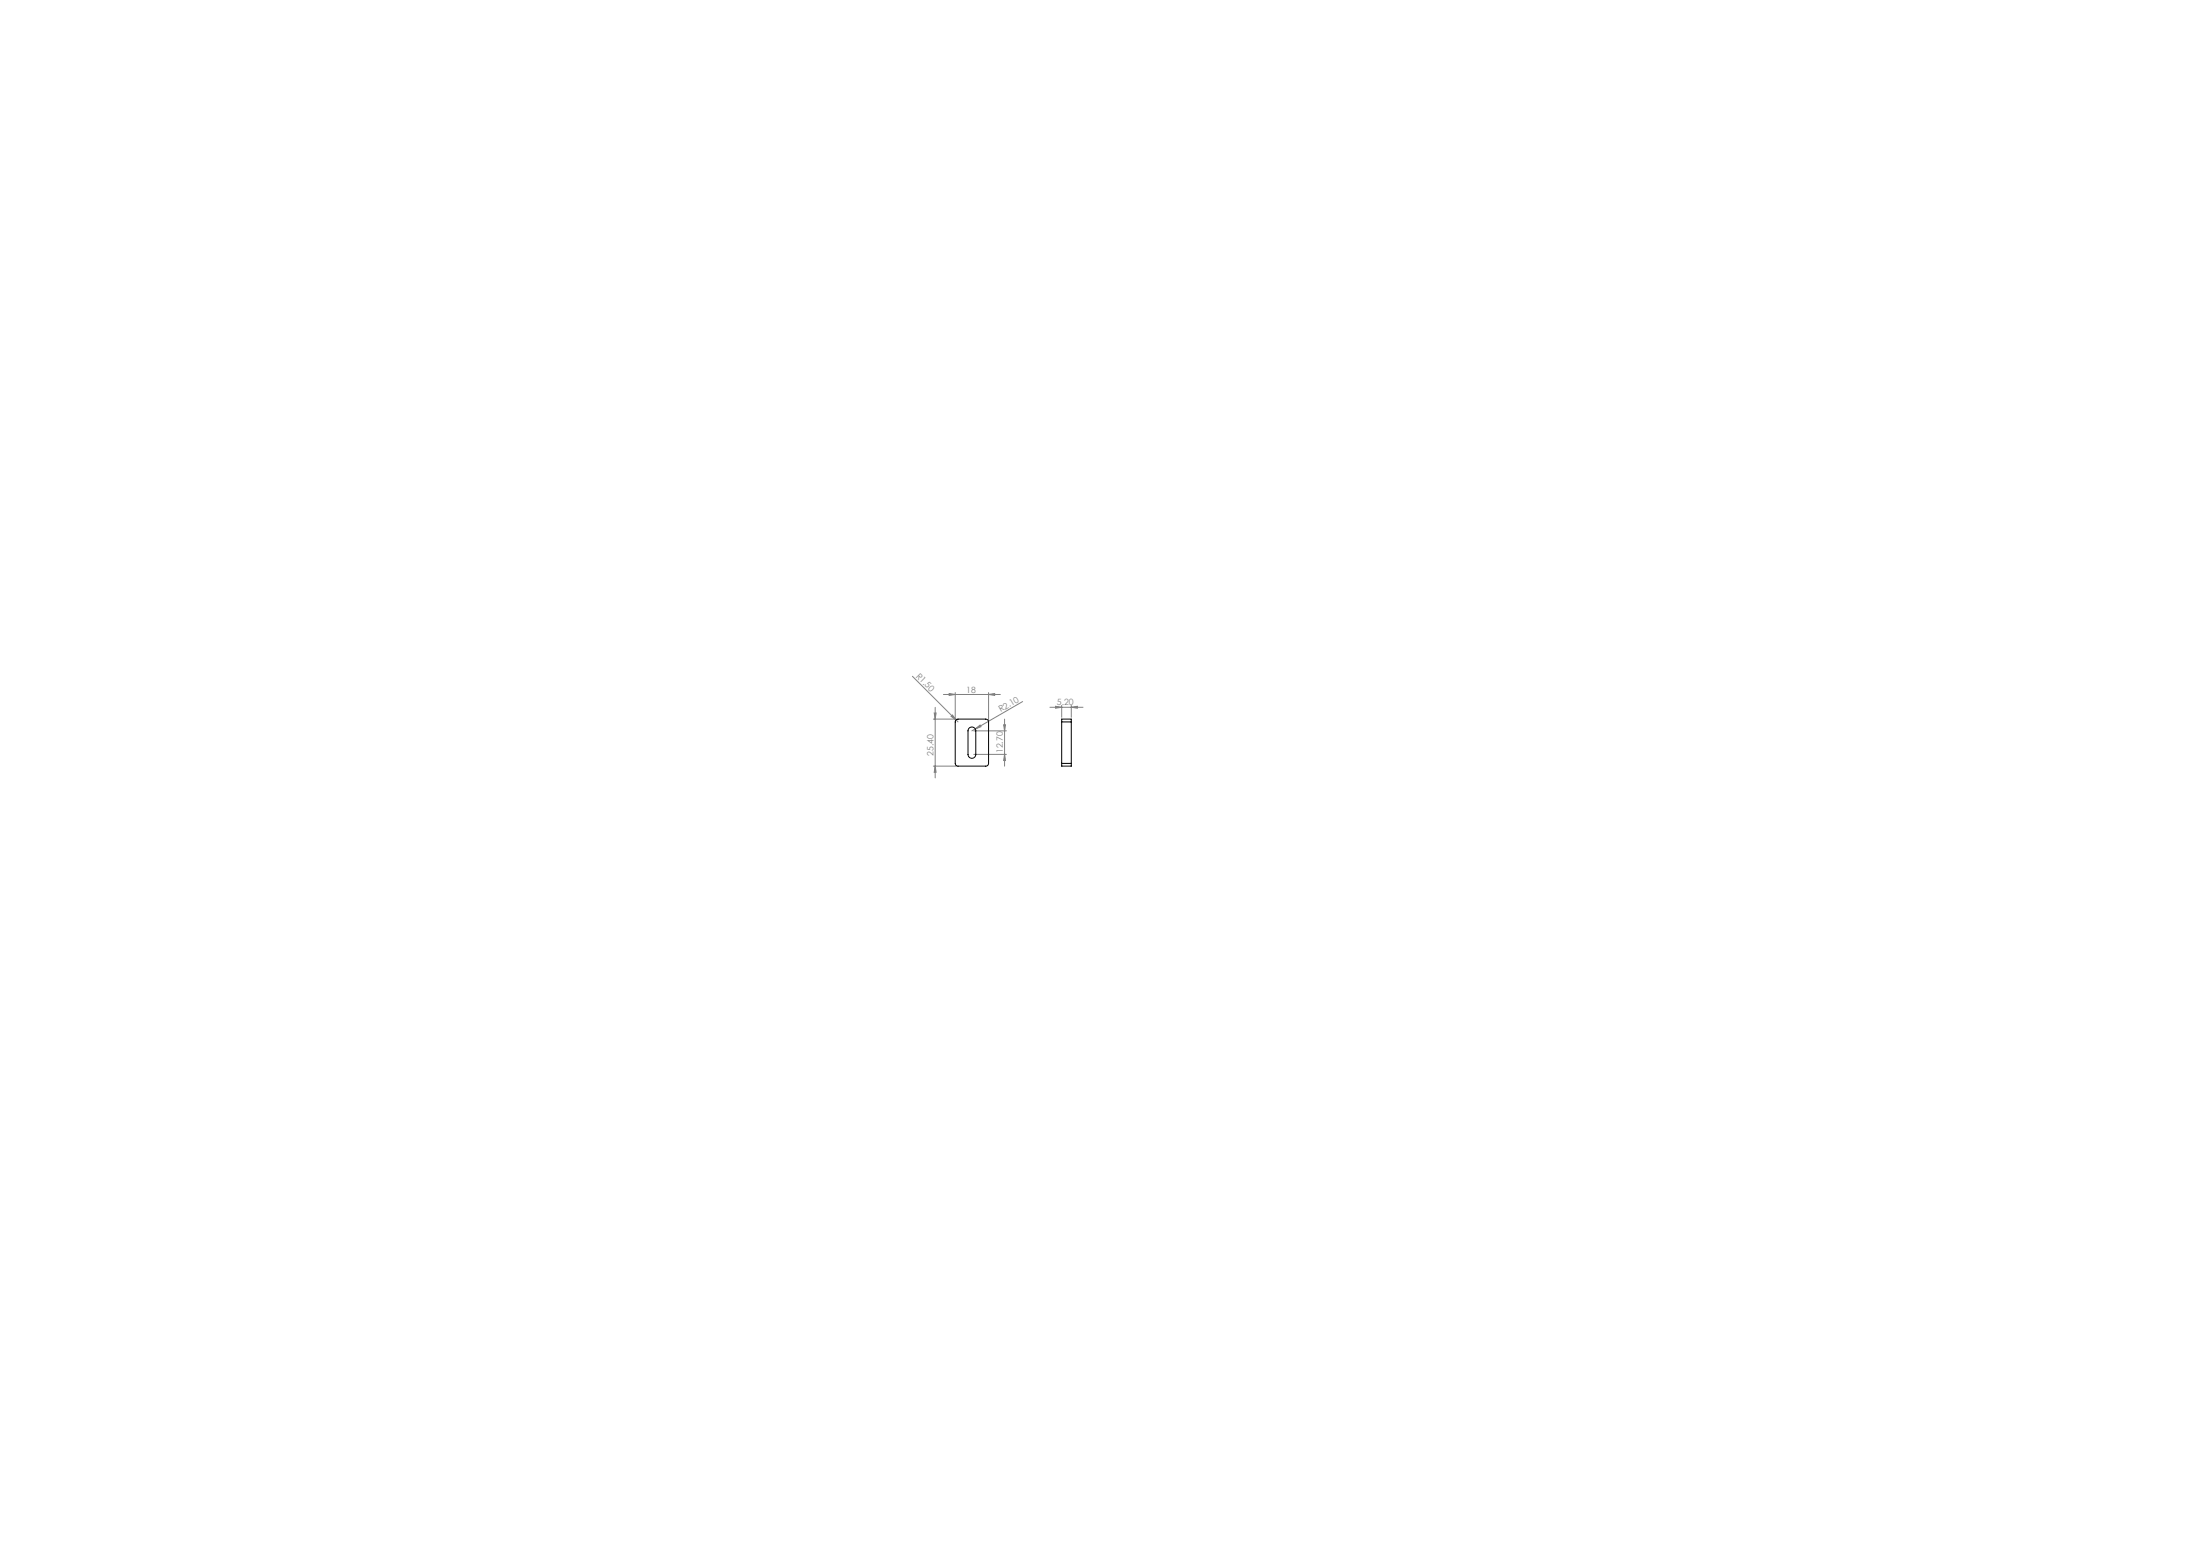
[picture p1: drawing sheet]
<svg xmlns="http://www.w3.org/2000/svg" width="1189mm" height="841mm" viewBox="0 0 1189 841" stroke-linecap="round" stroke-linejoin="round" font-family="sans-serif">
<g fill="none" stroke="#808080" stroke-width=".54">
<path d="M493 365l24 24M510 375h31M513 375h3l-3 1zM516 374v15M534 375h4v1zM534 374v15M553 379l-26 15M504 388h13M505 385h1l-1 3zM505 382v38M514 387l1-1 2 3zM517 389l1 1"/>
<path d="M526 395h18M527 394l3-2v1zM527 394l-2 1M542 391h1v4zM543 388v26M567 382h18M570 382h4l-4 1zM574 381v6M579 382h3v1zM579 381v6M504 414h13M505 414l1 3h-1z"/>
<path d="M526 407h18M543 407v4h-1z"/>
</g>
<g fill="#808080">
<path d="M514 387l1-1 2 3z"/>
<path d="M527 394l3-2v1z"/>
<path d="M570 382h4l-4 1zM579 382h3v1z"/>
<path d="M534 375h4v1zM513 375h3l-3 1z"/>
<path d="M505 385h1l-1 3zM505 414l1 3h-1zM542 391h1v4zM543 407v4h-1z"/>
</g>
<path d="M517 389l16-1 1 1v23l-1 2h-15l-2-1v-23zM524 393a2.1 2.1 0 0 1 2 0 2.1 2.1 0 0 1 1 2v12a2.1 2.1 0 0 1-2 3 2.1 2.1 0 0 1-2-3v-12zM574 390v-2h5v2M574 390v22M574 390h5M579 390v22M574 412v2h5v-2M574 412h5" fill="none" stroke="#000" stroke-width=".54"/>
<g font-size="4.7" fill="#808080">
<text x="495" y="365" transform="rotate(45 495 365)">R1.50</text>
<text x="522" y="374">18</text>
<text x="571" y="381">5.20</text>
<text x="541" y="385" transform="rotate(-30 541 385)">R2.10</text>
<text x="542" y="407" transform="rotate(-90 542 407)">12.70</text>
<text x="504" y="408" transform="rotate(-90 504 408)">25.40</text>
</g>
</svg>
